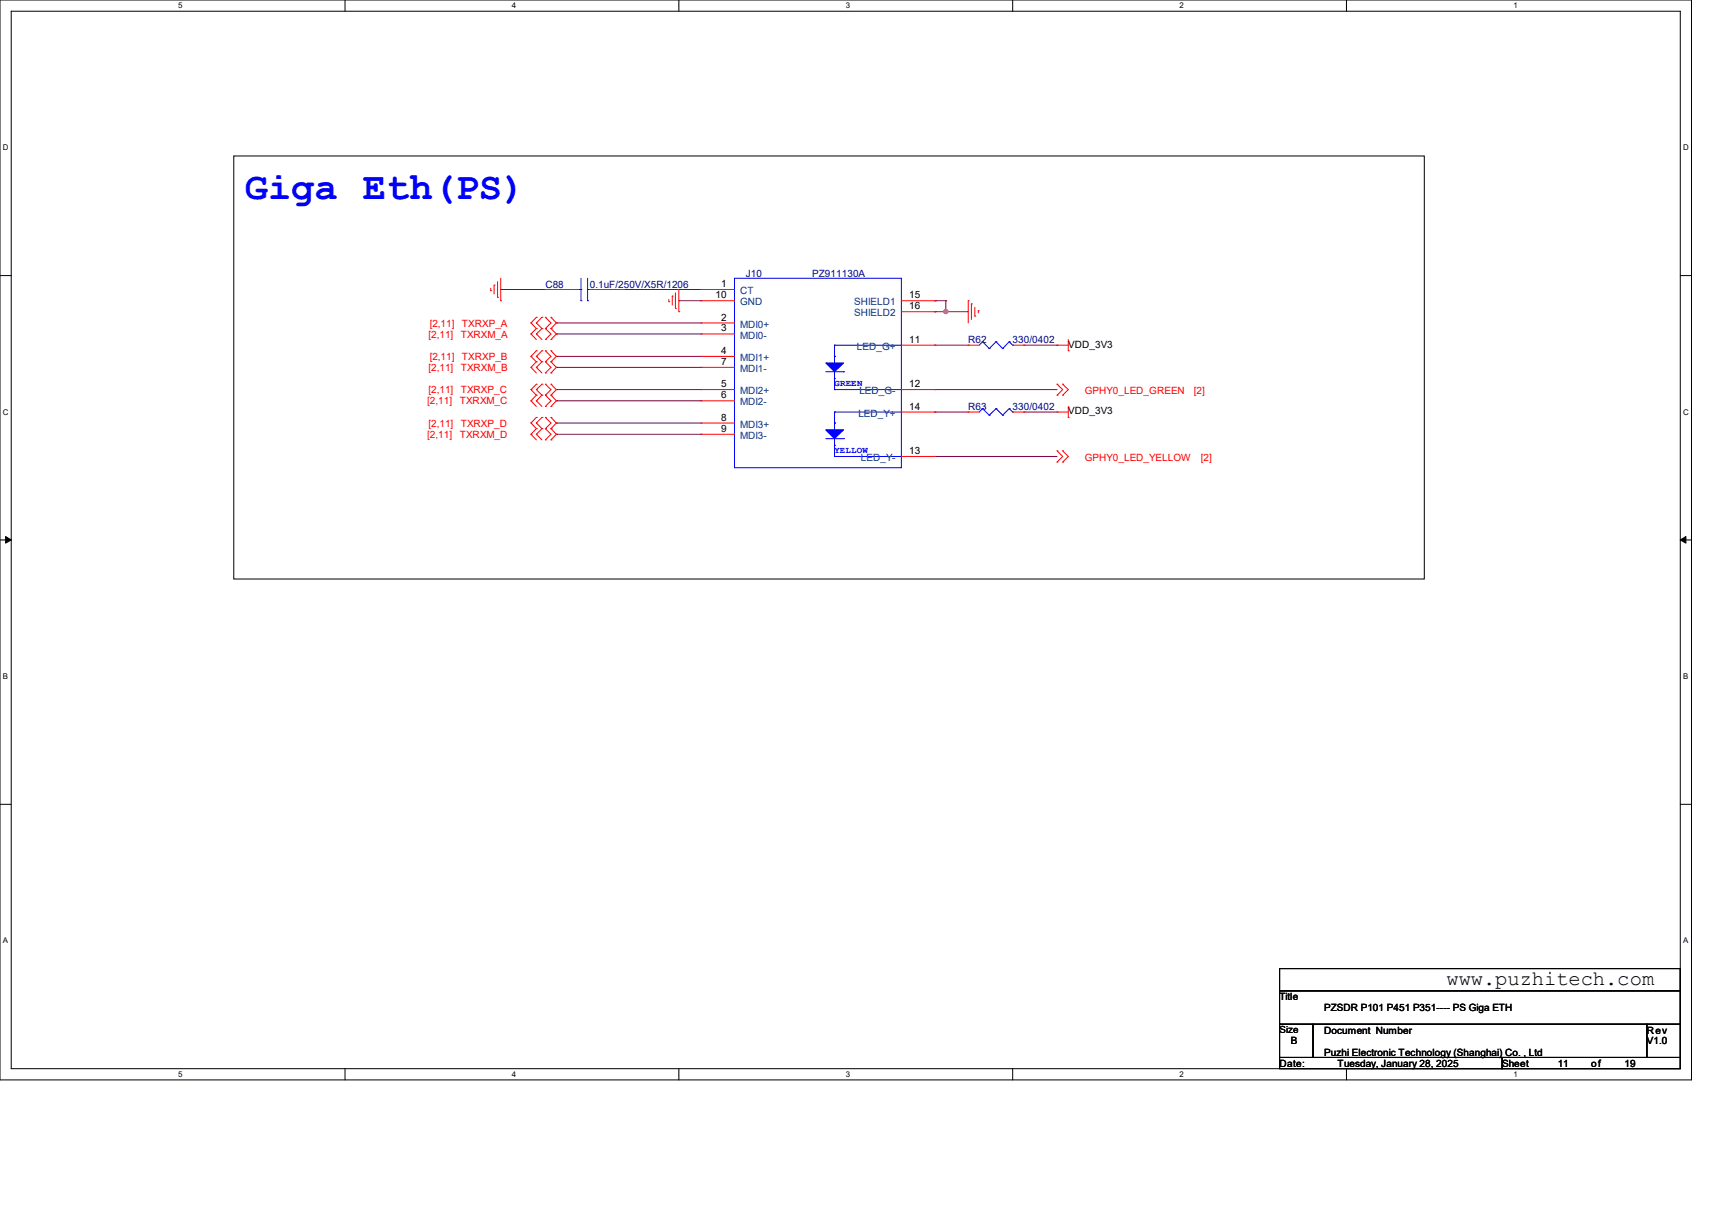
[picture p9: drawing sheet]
<svg xmlns="http://www.w3.org/2000/svg" width="297mm" height="210mm" viewBox="0 0 297 210" stroke-linecap="round" stroke-linejoin="round" font-family="sans-serif">
<path d="M0 0h293.5v187.3h-293.5zM1.9 1.9h289.6v183.4h-289.6z" fill="none" stroke="#000" stroke-width=".17"/>
<g fill="#fff">
<path d="M30.9 .2h.8v1.5h-.8z"/>
<path d="M30.9 185.5h.8v1.6h-.8z"/>
</g>
<path d="M59.9 0v1.9M59.9 185.3v2" fill="none" stroke="#000" stroke-width=".17"/>
<g fill="#fff">
<path d="M88.8 .2h.8v1.5h-.8z"/>
<path d="M88.8 185.5h.8v1.6h-.8z"/>
</g>
<path d="M117.8 0v1.9M117.8 185.3v2" fill="none" stroke="#000" stroke-width=".17"/>
<g fill="#fff">
<path d="M146.7 .2h.8v1.5h-.8z"/>
<path d="M146.7 185.5h.8v1.6h-.8z"/>
</g>
<path d="M175.7 0v1.9M175.7 185.3v2" fill="none" stroke="#000" stroke-width=".17"/>
<g fill="#fff">
<path d="M204.6 .2h.8v1.5h-.8z"/>
<path d="M204.6 185.5h.8v1.6h-.8z"/>
</g>
<path d="M233.6 0v1.9M233.6 185.3v2" fill="none" stroke="#000" stroke-width=".17"/>
<g fill="#fff">
<path d="M262.6 .2h.7v1.5h-.7z"/>
<path d="M262.6 185.5h.7v1.6h-.7z"/>
<path d="M.5 24.8h1v1.6h-1z"/>
<path d="M292 24.8h1v1.6h-1z"/>
<path d="M.5 70.7h1v1.5h-1z"/>
<path d="M292 70.7h1v1.5h-1z"/>
</g>
<path d="M0 47.8h1.9M291.5 47.8h2" fill="none" stroke="#000" stroke-width=".17"/>
<g fill="#fff">
<path d="M.5 116.5h.9v1.6h-.9z"/>
<path d="M292 116.5h.9v1.6h-.9z"/>
</g>
<path d="M0 93.6h1.9M291.5 93.6h2" fill="none" stroke="#000" stroke-width=".17"/>
<path d="M1 93l.9 .6-.9 .6zM291.5 93.6l1-.6v1.2z" fill="#000" stroke="#000" stroke-width=".17"/>
<g fill="#fff">
<path d="M.5 162.4h.9v1.5h-.9z"/>
<path d="M292 162.4h.9v1.5h-.9z"/>
</g>
<path d="M40.6 27.1h206.5v73.3h-206.5zM0 139.5h1.9M291.5 139.5h2M222 168h69.5v3.8h-69.5zM222 171.8h69.5v5.8h-69.5zM222 177.6h5.8v5.8h-5.8zM227.8 177.6h57.9v5.8h-57.9zM285.7 177.6h5.8v5.8h-5.8zM222 183.4h38.6v1.9h-38.6zM260.6 183.4h30.9v1.9h-30.9z" fill="none" stroke="#000" stroke-width=".17"/>
<g fill="none" stroke="#800040" stroke-width=".17">
<path d="M86.9 50.2h.1M86.9 50.2h7.7M96.5 57.9h.1M96.5 56h.1M96.5 57.9h25.1M96.5 56h25.1M108.1 50.2h.1M108.1 50.2h13.5M117.8 52.2h.1M117.8 52.2h3.8M162.2 59.9h.1M162.2 54.1h.1"/>
<path d="M162.2 52.2h.1M162.2 52.2h1.9M162.2 59.9h5.8M162.2 54.1h5.8M164.1 54.1h.1M164.1 52.2h.1M164.1 52.2v1.9M177.6 59.9h.1M177.6 59.9h5.8M96.5 69.5h.1M96.5 67.6h.1M96.5 75.3h.1"/>
<path d="M96.5 73.4h.1M96.5 61.8h.1M96.5 63.7h.1M96.5 67.6h25.1M96.5 69.5h25.1M96.5 75.3h25.1M96.5 73.4h25.1M96.5 61.8h25.1M96.5 63.7h25.1M162.2 79.2h.1M162.2 67.6h.1M162.2 71.5h.1"/>
<path d="M162.2 79.2h21.2M162.2 67.6h21.2M162.2 71.5h5.8M177.6 71.5h.1M177.6 71.5h5.8"/>
</g>
<circle cx="164.1" cy="54" r=".37" fill="#f0f" stroke="#f0f" stroke-width=".17"/>
<g fill="none" stroke="#f00" stroke-width=".17">
<path d="M85.1 50.4h.1M85.1 50v.4M85.7 49.4h.1M85.7 49.4v1.6M86.3 51.6h.1M86.3 48.9v2.7M86.9 52.2h.1M86.9 48.3v3.9M92.1 56h.1M92.1 57.9h.1M92.1 56l.9 1M92.1 57.9l.9 1"/>
<path d="M93 56h.1M93 55h.1M93 57.9h.1M93 57h.1M93 56l1 1M93 55l-.9 1M93 57.9l1 1M93 57l-.9 .9M94 55h.1M94 57h.1M94 55l-1 1M94 57l-1 .9"/>
<path d="M94.6 57h.1M94.6 55h.1M94.6 58.9h.1M94.6 50.2h.1M94.6 55l1 1-1 1M94.6 57l1 .9-1 1M94.6 50.2h5.8M95.6 55h.1M95.6 57h.1M95.6 58.9h.1M95.6 55l.9 1-.9 1M95.6 57l.9 .9-.9 1"/>
<path d="M102.3 50.2h5.8M108.1 50.2h.1M116 52.3h.1M116 51.9v.4M116.6 51.4h.1M116.6 51.4v1.5M117.2 53.5h.1M117.2 50.8v2.7M117.8 54.1h.1M117.8 50.2v3.9M121.6 50.2h.1M121.6 57.9h.1"/>
<path d="M121.6 56h.1M121.6 52.2h.1M121.6 50.2h5.8M121.6 57.9h5.8M121.6 56h5.8M121.6 52.2h5.8M156.4 59.9h5.8M156.4 52.2h5.8M156.4 54.1h5.8M162.2 59.9h.1M162.2 52.2h.1M162.2 54.1h.1"/>
<path d="M168 52.2h.1M168 59.9h.1M168 59.9h1.9M168 52.2v3.8M168.5 52.7h.1M168.5 52.7v2.7M169.1 54.8h.1M169.1 53.3v1.5M169.7 53.9h.1M169.7 53.9v.4M175.7 59.9h1.9M177.6 59.9h.1"/>
<path d="M183.4 59.9h.1M183.4 59.9h1.9M185.3 58.9v1.9M92.1 63.7h.1M92.1 61.8h.1M92.1 73.4h.1M92.1 67.6h.1M92.1 69.5h.1M92.1 75.3h.1M92.1 63.7l.9 1M92.1 61.8l.9 .9M92.1 73.4l.9 .9"/>
<path d="M92.1 67.6l.9 .9M92.1 69.5l.9 1M92.1 75.3l.9 1M93 63.7h.1M93 62.7h.1M93 61.8h.1M93 60.8h.1M93 73.4h.1M93 72.4h.1M93 67.6h.1M93 66.6h.1M93 69.5h.1"/>
<path d="M93 68.5h.1M93 75.3h.1M93 74.3h.1M93 63.7l1 1M93 62.7l-.9 1M93 61.8l1 .9M93 60.8l-.9 1M93 73.4l1 .9M93 72.4l-.9 1M93 67.6l1 .9M93 66.6l-.9 1M93 69.5l1 1"/>
<path d="M93 68.5l-.9 1M93 75.3l1 1M93 74.3l-.9 1M94 62.7h.1M94 60.8h.1M94 72.4h.1M94 66.6h.1M94 68.5h.1M94 74.3h.1M94 62.7l-1 1M94 60.8l-1 1M94 72.4l-1 1"/>
<path d="M94 66.6l-1 1M94 68.5l-1 1M94 74.3l-1 1M94.6 64.7h.1M94.6 62.7h.1M94.6 60.8h.1M94.6 74.3h.1M94.6 72.4h.1M94.6 68.5h.1M94.6 66.6h.1M94.6 70.5h.1M94.6 76.3h.1"/>
<path d="M94.6 62.7l1 1-1 1M94.6 60.8l1 1-1 .9M94.6 72.4l1 1-1 .9M94.6 66.6l1 1-1 .9M94.6 68.5l1 1-1 1M94.6 74.3l1 1-1 1M95.6 62.7h.1M95.6 64.7h.1M95.6 60.8h.1M95.6 72.4h.1M95.6 74.3h.1M95.6 66.6h.1"/>
<path d="M95.6 68.5h.1M95.6 70.5h.1M95.6 76.3h.1M95.6 62.7l.9 1-.9 1M95.6 60.8l.9 1-.9 .9M95.6 72.4l.9 1-.9 .9M95.6 66.6l.9 1-.9 .9M95.6 68.5l.9 1-.9 1M95.6 74.3l.9 1-.9 1M121.6 75.3h.1M121.6 73.4h.1M121.6 69.5h.1"/>
<path d="M121.6 67.6h.1M121.6 61.8h.1M121.6 63.7h.1M121.6 75.3h5.8M121.6 73.4h5.8M121.6 69.5h5.8M121.6 67.6h5.8M121.6 61.8h5.8M121.6 63.7h5.8M156.4 71.5h5.8M156.4 67.6h5.8M156.4 79.2h5.8"/>
<path d="M162.2 67.6h.1M162.2 71.5h.1M162.2 79.2h.1M168 71.5h.1M168 71.5h1.9M175.7 71.5h1.9M177.6 71.5h.1M183.4 71.5h.1M183.4 78.2h.1M183.4 66.6h.1M183.4 68.5h.1M183.4 71.5h1.9"/>
<path d="M183.4 78.2l1 1-1 .9M183.4 66.6l1 1-1 .9M184.4 78.2h.1M184.4 66.6h.1M184.4 68.5h.1M184.4 78.2l.9 1-.9 .9M184.4 66.6l.9 1-.9 .9M185.3 60.8h.1M185.3 72.4h.1M185.3 70.5v1.9M183.4 80.1h.1M184.4 80.1h.1"/>
</g>
<g fill="none" stroke="#00f" stroke-width=".17">
<path d="M100.4 50.2h.4M100.8 52.2h.1M100.8 50.2h.1M100.8 48.3v3.9M101.9 52.2h.1M101.9 50.2h.1M101.9 48.3v3.9M101.9 50.2h.4M127.4 48.3h29v32.8h-29zM144.8 59.9h.1M144.8 59.9h11.6M144.8 59.9v3"/>
<path d="M170.5 59.3h.1M170.5 59.3l-.6 .6M170.5 59.3l1.1 1.2M172.8 59.3h.1M172.8 59.3l-1.2 1.2M172.8 59.3l1.1 1.2M175.1 59.3h.1M175.1 59.3l-1.2 1.2M175.1 59.3l.6 .6M175.7 59.9h.1M143.3 64.5h3M143.3 76.1h3"/>
<path d="M144.8 67.6h.1M144.8 61.8h.1M144.8 65.7h.1M144.8 73.4h.1M144.8 79.2h.1M144.8 71.5h.1M144.8 77.2h.1M144.8 64.5v3.1M144.8 71.5v3M144.8 76.1v3.1M144.8 67.6h11.6M144.8 79.2h11.6"/>
<path d="M144.8 71.5h11.6M146.3 64.5h.1M146.3 76.1h.1M156.4 67.6h.1M156.4 79.2h.1M170.5 70.9h.1M170.5 70.9l-.6 .6M170.5 70.9l1.1 1.1M171.6 72h.1M171.6 60.5h.1M172.8 70.9h.1M172.8 70.9l-1.2 1.1"/>
<path d="M172.8 70.9l1.1 1.1M173.9 72h.1M173.9 60.5h.1M175.1 70.9h.1M175.1 70.9l-1.2 1.1M175.1 70.9l.6 .6M175.7 71.5h.1"/>
</g>
<g fill="#00f" stroke="#00f" stroke-width=".17">
<path d="M143.3 62.9h3l-1.5 1.6z"/>
<path d="M143.3 74.5h3l-1.5 1.6z"/>
</g>
<text font-size="6.7" fill="#00f" x="42.5" y="34.5">Giga Eth(PS)</text>
<text font-size="3.6" x="251" y="170.8">www.puzhitech.com</text>
<g font-size="1.7" fill="#000080">
<text x="129.4" y="48">J10</text>
<text x="140.9" y="48">PZ911130A</text>
<text x="94.6" y="49.9">C88</text>
<text x="102.3" y="49.9">0.1uF/250V/X5R/1206</text>
<text x="168" y="59.5">R62</text>
<text x="175.7" y="59.5">330/0402</text>
<text x="168" y="71.1">R63</text>
<text x="175.7" y="71.1">330/0402</text>
</g>
<g font-size="1.7">
<text x="124.1" y="51.7">10</text>
<text x="125.1" y="49.8">1</text>
<text x="157.7" y="51.7">15</text>
<text x="157.7" y="53.6">16</text>
<text x="125.1" y="57.5">3</text>
<text x="125.1" y="55.6">2</text>
<text x="157.7" y="59.4">11</text>
<text x="125.1" y="61.4">4</text>
<text x="125.1" y="63.3">7</text>
<text x="185.3" y="60.3">VDD_3V3</text>
<text x="125.1" y="69.1">6</text>
<text x="125.1" y="67.1">5</text>
<text x="157.7" y="67.1">12</text>
<text x="157.7" y="71">14</text>
<text x="185.3" y="71.9">VDD_3V3</text>
<text x="125.1" y="74.9">9</text>
<text x="125.1" y="72.9">8</text>
<text x="157.7" y="78.7">13</text>
<text x="222" y="173.4">Title</text>
<text x="222" y="179.2">Size</text>
<text x="229.7" y="175.3">PZSDR P101 P451 P351---- PS Giga ETH</text>
<text x="229.7" y="179.2">Document Number</text>
<text x="285.7" y="179.2">Rev</text>
<text x="222" y="185">Date:</text>
<text x="223.9" y="181.1">B</text>
<text x="229.7" y="183.1">Puzhi Electronic Technology (Shanghai) Co. , Ltd</text>
<text x="232.1" y="185">Tuesday, January 28, 2025</text>
<text x="260.6" y="185">Sheet</text>
<text x="270.2" y="185">11</text>
<text x="276.1" y="185">of</text>
<text x="281.8" y="185">19</text>
<text x="285.7" y="181.1">V1.0</text>
</g>
<g font-size="1.7" fill="#004080">
<text x="128.4" y="51">CT</text>
<text x="128.4" y="53">GND</text>
<text x="148.2" y="53">SHIELD1</text>
<text x="128.4" y="58.7">MDI0-</text>
<text x="128.4" y="56.8">MDI0+</text>
<text x="148.2" y="54.9">SHIELD2</text>
<text x="128.4" y="62.6">MDI1+</text>
<text x="128.4" y="64.5">MDI1-</text>
<text x="148.7" y="60.7">LED_G+</text>
<text x="128.4" y="70.3">MDI2-</text>
<text x="128.4" y="68.4">MDI2+</text>
<text x="149.1" y="68.4">LED_G-</text>
<text x="128.4" y="76.1">MDI3-</text>
<text x="128.4" y="74.2">MDI3+</text>
<text x="148.9" y="72.3">LED_Y+</text>
<text x="149.3" y="80">LED_Y-</text>
</g>
<g font-size="1.7" fill="#f00">
<text x="74.3" y="58.6">[2,11]</text>
<text x="74.5" y="56.6">[2,11]</text>
<text x="79.9" y="58.6">TXRXM_A</text>
<text x="80.1" y="56.6">TXRXP_A</text>
<text x="74.3" y="64.3">[2,11]</text>
<text x="74.5" y="62.4">[2,11]</text>
<text x="79.9" y="64.3">TXRXM_B</text>
<text x="80.1" y="62.4">TXRXP_B</text>
<text x="74.1" y="70.1">[2,11]</text>
<text x="74.3" y="68.2">[2,11]</text>
<text x="79.8" y="70.1">TXRXM_C</text>
<text x="79.9" y="68.2">TXRXP_C</text>
<text x="188.2" y="68.4">GPHY0_LED_GREEN</text>
<text x="207.1" y="68.4">[2]</text>
<text x="74.1" y="75.9">[2,11]</text>
<text x="74.3" y="74">[2,11]</text>
<text x="79.8" y="75.9">TXRXM_D</text>
<text x="79.9" y="74">TXRXP_D</text>
<text x="188.2" y="80">GPHY0_LED_YELLOW</text>
<text x="208.3" y="80">[2]</text>
</g>
<g font-size="1.6" fill="#00f">
<text x="144.8" y="66.9">GREEN</text>
<text x="144.8" y="78.5">YELLOW</text>
</g>
<g font-size="1.4">
<text x="30.9" y="1.4">5</text>
<text x="88.8" y="1.4">4</text>
<text x="146.7" y="1.4">3</text>
<text x="204.6" y="1.4">2</text>
<text x="262.6" y="1.4">1</text>
<text x=".5" y="26.1">D</text>
<text x="292" y="26.1">D</text>
<text x=".5" y="71.9">C</text>
<text x="292" y="71.9">C</text>
<text x=".5" y="117.8">B</text>
<text x="292" y="117.8">B</text>
<text x=".5" y="163.6">A</text>
<text x="292" y="163.6">A</text>
<text x="30.9" y="186.8">5</text>
<text x="88.8" y="186.8">4</text>
<text x="146.7" y="186.8">3</text>
<text x="204.6" y="186.8">2</text>
<text x="262.6" y="186.8">1</text>
</g>
</svg>
